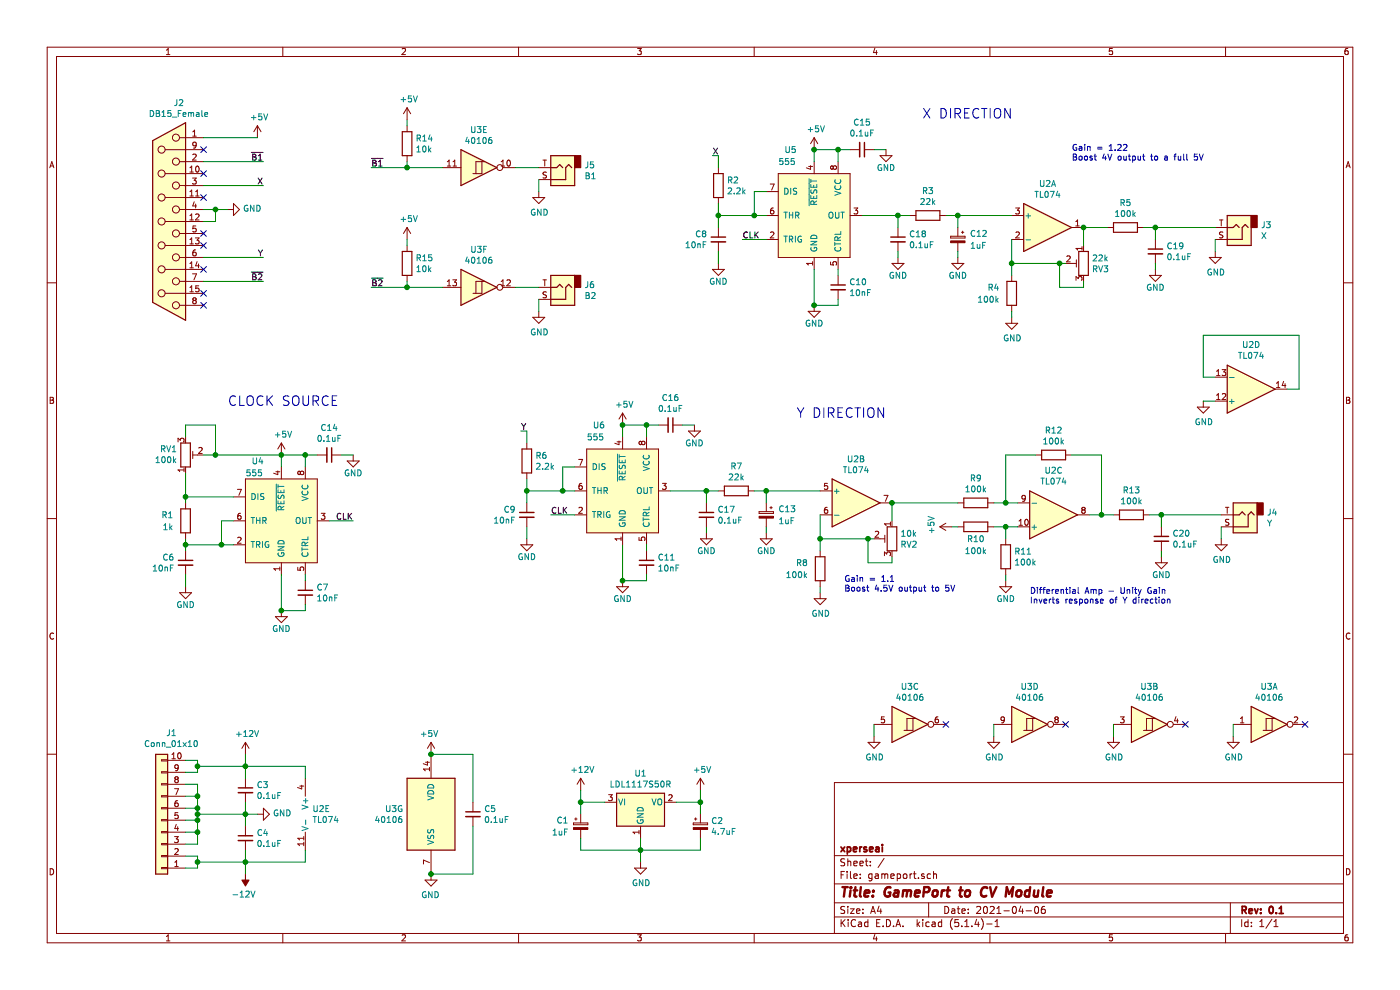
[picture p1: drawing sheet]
EESchema Schematic File Version 4
LIBS:gameport-cache
EELAYER 30 0
EELAYER END
$Descr A4 11693 8268
encoding utf-8
Sheet 1 1
Title "GamePort to CV Module"
Date "2021-04-06"
Rev "0.1"
Comp "xperseai"
Comment1 ""
Comment2 ""
Comment3 ""
Comment4 ""
$EndDescr
$Comp
L Connector:DB15_Female J2
U 1 1
P 1400 1850
F 0 "J2" H 1306 2842 50  0000 C CNN
F 1 "DB15_Female" H 1306 2751 50  0000 C CNN
F 2 "Connector_Dsub:DSUB-15_Female_Horizontal_P2.77x2.84mm_EdgePinOffset4.94mm_Housed_MountingHolesOffset7.48mm" H 1400 1850 50  0001 C CNN
F 3 " ~" H 1400 1850 50  0001 C CNN
	1    1400 1850
	-1   0    0    -1  
$EndComp
$Comp
L power:+12V #PWR01
U 1 1
P 4850 6600
F 0 "#PWR01" H 4850 6450 50  0001 C CNN
F 1 "+12V" H 4865 6773 50  0000 C CNN
F 2 "" H 4850 6600 50  0001 C CNN
F 3 "" H 4850 6600 50  0001 C CNN
	1    4850 6600
	1    0    0    -1  
$EndComp
$Comp
L power:+5V #PWR04
U 1 1
P 5850 6600
F 0 "#PWR04" H 5850 6450 50  0001 C CNN
F 1 "+5V" H 5865 6773 50  0000 C CNN
F 2 "" H 5850 6600 50  0001 C CNN
F 3 "" H 5850 6600 50  0001 C CNN
	1    5850 6600
	1    0    0    -1  
$EndComp
$Comp
L power:GND #PWR02
U 1 1
P 5350 7200
F 0 "#PWR02" H 5350 6950 50  0001 C CNN
F 1 "GND" H 5355 7027 50  0000 C CNN
F 2 "" H 5350 7200 50  0001 C CNN
F 3 "" H 5350 7200 50  0001 C CNN
	1    5350 7200
	1    0    0    -1  
$EndComp
Wire Wire Line
	5650 6700 5850 6700
Wire Wire Line
	4850 6700 5050 6700
Wire Wire Line
	5350 7000 5350 7100
Wire Wire Line
	1700 1150 2150 1150
NoConn ~ 1700 1250
NoConn ~ 1700 1950
NoConn ~ 1700 2550
NoConn ~ 1700 1450
NoConn ~ 1700 1650
NoConn ~ 1700 2250
NoConn ~ 1700 2450
Text Label 2200 1350 2    50   ~ 0
~B1
Wire Wire Line
	2200 1350 1700 1350
Text Label 2200 2150 2    50   ~ 0
Y
Text Label 2200 2350 2    50   ~ 0
~B2
Wire Wire Line
	2200 2350 1700 2350
$Comp
L power:-12V #PWR0103
U 1 1
P 2050 7300
F 0 "#PWR0103" H 2050 7400 50  0001 C CNN
F 1 "-12V" H 2065 7473 50  0000 C CNN
F 2 "" H 2050 7300 50  0001 C CNN
F 3 "" H 2050 7300 50  0001 C CNN
	1    2050 7300
	-1   0    0    1   
$EndComp
Wire Wire Line
	1550 7150 1650 7150
Wire Wire Line
	1650 7150 1650 7200
Wire Wire Line
	1650 7250 1550 7250
Wire Wire Line
	1550 7050 1650 7050
Wire Wire Line
	1650 6950 1550 6950
Wire Wire Line
	1550 6850 1650 6850
Wire Wire Line
	1550 6750 1650 6750
Wire Wire Line
	1550 6650 1650 6650
Wire Wire Line
	1550 6550 1650 6550
Wire Wire Line
	1550 6350 1650 6350
Wire Wire Line
	1650 6350 1650 6400
Wire Wire Line
	1650 6450 1550 6450
$Comp
L power:+12V #PWR0104
U 1 1
P 2050 6300
F 0 "#PWR0104" H 2050 6150 50  0001 C CNN
F 1 "+12V" H 2065 6473 50  0000 C CNN
F 2 "" H 2050 6300 50  0001 C CNN
F 3 "" H 2050 6300 50  0001 C CNN
	1    2050 6300
	1    0    0    -1  
$EndComp
$Comp
L Device:C_Small C3
U 1 1
P 2050 6600
F 0 "C3" H 2142 6646 50  0000 L CNN
F 1 "0.1uF" H 2142 6555 50  0000 L CNN
F 2 "Capacitor_THT:C_Disc_D3.0mm_W1.6mm_P2.50mm" H 2050 6600 50  0001 C CNN
F 3 "~" H 2050 6600 50  0001 C CNN
	1    2050 6600
	1    0    0    -1  
$EndComp
$Comp
L Device:C_Small C4
U 1 1
P 2050 7000
F 0 "C4" H 2142 7046 50  0000 L CNN
F 1 "0.1uF" H 2142 6955 50  0000 L CNN
F 2 "Capacitor_THT:C_Disc_D3.0mm_W1.6mm_P2.50mm" H 2050 7000 50  0001 C CNN
F 3 "~" H 2050 7000 50  0001 C CNN
	1    2050 7000
	1    0    0    -1  
$EndComp
Wire Wire Line
	2050 7100 2050 7200
Connection ~ 1650 7200
Wire Wire Line
	1650 7200 1650 7250
Wire Wire Line
	2050 6700 2050 6800
Connection ~ 2050 6800
Wire Wire Line
	2050 6800 2050 6900
Wire Wire Line
	2050 6500 2050 6400
Connection ~ 1650 6400
Wire Wire Line
	1650 6400 1650 6450
Wire Wire Line
	2550 7100 2550 7200
Wire Wire Line
	2550 7200 2050 7200
Connection ~ 2050 7200
Wire Wire Line
	2550 6500 2550 6400
Wire Wire Line
	2550 6400 2050 6400
Connection ~ 2050 6400
Wire Wire Line
	2050 7200 2050 7300
Wire Wire Line
	2050 6300 2050 6400
$Comp
L power:GND #PWR0105
U 1 1
P 2150 6800
F 0 "#PWR0105" H 2150 6550 50  0001 C CNN
F 1 "GND" V 2155 6672 50  0000 R CNN
F 2 "" H 2150 6800 50  0001 C CNN
F 3 "" H 2150 6800 50  0001 C CNN
	1    2150 6800
	0    -1   -1   0   
$EndComp
Wire Wire Line
	2150 6800 2050 6800
Wire Wire Line
	1650 6550 1650 6650
Connection ~ 1650 6650
Wire Wire Line
	1650 6650 1650 6750
Connection ~ 1650 6750
Connection ~ 1650 6850
Wire Wire Line
	1650 6850 1650 6950
Connection ~ 1650 6950
Wire Wire Line
	1650 6950 1650 7050
Wire Wire Line
	1650 6750 1650 6800
Wire Wire Line
	1650 7200 2050 7200
Wire Wire Line
	1650 6800 2050 6800
Connection ~ 1650 6800
Wire Wire Line
	1650 6800 1650 6850
Wire Wire Line
	1650 6400 2050 6400
$Comp
L Connector:AudioJack2 J3
U 1 1
P 10350 1900
F 0 "J3" H 10170 1883 50  0000 R CNN
F 1 "X" H 10170 1974 50  0000 R CNN
F 2 "Connector_Molex:Molex_KK-254_AE-6410-02A_1x02_P2.54mm_Vertical" H 10350 1900 50  0001 C CNN
F 3 "~" H 10350 1900 50  0001 C CNN
	1    10350 1900
	-1   0    0    1   
$EndComp
$Comp
L power:GND #PWR0106
U 1 1
P 10150 2100
F 0 "#PWR0106" H 10150 1850 50  0001 C CNN
F 1 "GND" H 10155 1927 50  0000 C CNN
F 2 "" H 10150 2100 50  0001 C CNN
F 3 "" H 10150 2100 50  0001 C CNN
	1    10150 2100
	1    0    0    -1  
$EndComp
Wire Wire Line
	10150 2000 10150 2100
$Comp
L Regulator_Linear:LD1117S50TR_SOT223 U1
U 1 1
P 5350 6700
F 0 "U1" H 5350 6942 50  0000 C CNN
F 1 "LDL1117S50R" H 5350 6851 50  0000 C CNN
F 2 "Package_TO_SOT_SMD:SOT-223-3_TabPin2" H 5350 6900 50  0001 C CNN
F 3 "http://www.st.com/st-web-ui/static/active/en/resource/technical/document/datasheet/CD00000544.pdf" H 5450 6450 50  0001 C CNN
	1    5350 6700
	1    0    0    -1  
$EndComp
$Comp
L Device:CP_Small C1
U 1 1
P 4850 6900
F 0 "C1" H 4750 6950 50  0000 R CNN
F 1 "1uF" H 4750 6850 50  0000 R CNN
F 2 "Capacitor_THT:CP_Radial_D5.0mm_P2.00mm" H 4850 6900 50  0001 C CNN
F 3 "~" H 4850 6900 50  0001 C CNN
	1    4850 6900
	1    0    0    -1  
$EndComp
$Comp
L Device:CP_Small C2
U 1 1
P 5850 6900
F 0 "C2" H 5938 6946 50  0000 L CNN
F 1 "4.7uF" H 5938 6855 50  0000 L CNN
F 2 "Capacitor_THT:CP_Radial_D5.0mm_P2.00mm" H 5850 6900 50  0001 C CNN
F 3 "~" H 5850 6900 50  0001 C CNN
	1    5850 6900
	1    0    0    -1  
$EndComp
Wire Wire Line
	5850 7000 5850 7100
Wire Wire Line
	5850 7100 5350 7100
Connection ~ 5350 7100
Wire Wire Line
	5850 6800 5850 6700
Connection ~ 5850 6700
Wire Wire Line
	4850 7000 4850 7100
Wire Wire Line
	4850 7100 5350 7100
Wire Wire Line
	5850 6600 5850 6700
Wire Wire Line
	4850 6600 4850 6700
Connection ~ 4850 6700
Wire Wire Line
	5350 7100 5350 7200
Wire Wire Line
	1700 1750 1800 1750
Wire Wire Line
	1800 1850 1700 1850
Wire Wire Line
	1800 1750 1800 1850
Wire Wire Line
	1800 1750 1900 1750
Connection ~ 1800 1750
$Comp
L power:GND #PWR08
U 1 1
P 1900 1750
F 0 "#PWR08" H 1900 1500 50  0001 C CNN
F 1 "GND" V 1905 1622 50  0000 R CNN
F 2 "" H 1900 1750 50  0001 C CNN
F 3 "" H 1900 1750 50  0001 C CNN
	1    1900 1750
	0    -1   -1   0   
$EndComp
$Comp
L power:+5V #PWR09
U 1 1
P 2150 1150
F 0 "#PWR09" H 2150 1000 50  0001 C CNN
F 1 "+5V" H 2165 1323 50  0000 C CNN
F 2 "" H 2150 1150 50  0001 C CNN
F 3 "" H 2150 1150 50  0001 C CNN
	1    2150 1150
	1    0    0    -1  
$EndComp
$Comp
L 4xxx:40106 U3
U 1 1
P 10600 6050
F 0 "U3" H 10600 6367 50  0000 C CNN
F 1 "40106" H 10600 6276 50  0000 C CNN
F 2 "Package_DIP:DIP-14_W7.62mm" H 10600 6050 50  0001 C CNN
F 3 "https://assets.nexperia.com/documents/data-sheet/HEF40106B.pdf" H 10600 6050 50  0001 C CNN
	1    10600 6050
	1    0    0    -1  
$EndComp
$Comp
L 4xxx:40106 U3
U 2 1
P 9600 6050
F 0 "U3" H 9600 6367 50  0000 C CNN
F 1 "40106" H 9600 6276 50  0000 C CNN
F 2 "Package_DIP:DIP-14_W7.62mm" H 9600 6050 50  0001 C CNN
F 3 "https://assets.nexperia.com/documents/data-sheet/HEF40106B.pdf" H 9600 6050 50  0001 C CNN
	2    9600 6050
	1    0    0    -1  
$EndComp
$Comp
L 4xxx:40106 U3
U 3 1
P 7600 6050
F 0 "U3" H 7600 6367 50  0000 C CNN
F 1 "40106" H 7600 6276 50  0000 C CNN
F 2 "Package_DIP:DIP-14_W7.62mm" H 7600 6050 50  0001 C CNN
F 3 "https://assets.nexperia.com/documents/data-sheet/HEF40106B.pdf" H 7600 6050 50  0001 C CNN
	3    7600 6050
	1    0    0    -1  
$EndComp
$Comp
L 4xxx:40106 U3
U 4 1
P 8600 6050
F 0 "U3" H 8600 6367 50  0000 C CNN
F 1 "40106" H 8600 6276 50  0000 C CNN
F 2 "Package_DIP:DIP-14_W7.62mm" H 8600 6050 50  0001 C CNN
F 3 "https://assets.nexperia.com/documents/data-sheet/HEF40106B.pdf" H 8600 6050 50  0001 C CNN
	4    8600 6050
	1    0    0    -1  
$EndComp
$Comp
L 4xxx:40106 U3
U 5 1
P 4000 1400
F 0 "U3" H 4000 1717 50  0000 C CNN
F 1 "40106" H 4000 1626 50  0000 C CNN
F 2 "Package_DIP:DIP-14_W7.62mm" H 4000 1400 50  0001 C CNN
F 3 "https://assets.nexperia.com/documents/data-sheet/HEF40106B.pdf" H 4000 1400 50  0001 C CNN
	5    4000 1400
	1    0    0    -1  
$EndComp
$Comp
L 4xxx:40106 U3
U 7 1
P 3600 6800
F 0 "U3" H 3370 6846 50  0000 R CNN
F 1 "40106" H 3370 6755 50  0000 R CNN
F 2 "Package_DIP:DIP-14_W7.62mm" H 3600 6800 50  0001 C CNN
F 3 "https://assets.nexperia.com/documents/data-sheet/HEF40106B.pdf" H 3600 6800 50  0001 C CNN
	7    3600 6800
	1    0    0    -1  
$EndComp
$Comp
L Device:C_Small C5
U 1 1
P 3950 6800
F 0 "C5" H 3858 6846 50  0000 R CNN
F 1 "0.1uF" H 3858 6755 50  0000 R CNN
F 2 "Capacitor_THT:C_Disc_D3.0mm_W1.6mm_P2.50mm" H 3950 6800 50  0001 C CNN
F 3 "~" H 3950 6800 50  0001 C CNN
	1    3950 6800
	-1   0    0    -1  
$EndComp
$Comp
L power:+5V #PWR03
U 1 1
P 3600 6300
F 0 "#PWR03" H 3600 6150 50  0001 C CNN
F 1 "+5V" H 3615 6473 50  0000 C CNN
F 2 "" H 3600 6300 50  0001 C CNN
F 3 "" H 3600 6300 50  0001 C CNN
	1    3600 6300
	-1   0    0    -1  
$EndComp
$Comp
L power:GND #PWR05
U 1 1
P 3600 7300
F 0 "#PWR05" H 3600 7050 50  0001 C CNN
F 1 "GND" H 3605 7127 50  0000 C CNN
F 2 "" H 3600 7300 50  0001 C CNN
F 3 "" H 3600 7300 50  0001 C CNN
	1    3600 7300
	-1   0    0    -1  
$EndComp
NoConn ~ 7900 6050
NoConn ~ 9900 6050
NoConn ~ 10900 6050
NoConn ~ 8900 6050
$Comp
L power:GND #PWR06
U 1 1
P 7300 6150
F 0 "#PWR06" H 7300 5900 50  0001 C CNN
F 1 "GND" H 7305 5977 50  0000 C CNN
F 2 "" H 7300 6150 50  0001 C CNN
F 3 "" H 7300 6150 50  0001 C CNN
	1    7300 6150
	1    0    0    -1  
$EndComp
Text Label 3100 1400 0    50   ~ 0
~B1
Wire Wire Line
	3100 1400 3400 1400
Wire Wire Line
	4500 1500 4500 1600
$Comp
L power:GND #PWR010
U 1 1
P 4500 1600
F 0 "#PWR010" H 4500 1350 50  0001 C CNN
F 1 "GND" H 4505 1427 50  0000 C CNN
F 2 "" H 4500 1600 50  0001 C CNN
F 3 "" H 4500 1600 50  0001 C CNN
	1    4500 1600
	1    0    0    -1  
$EndComp
$Comp
L Connector:AudioJack2 J5
U 1 1
P 4700 1400
F 0 "J5" H 4520 1383 50  0000 R CNN
F 1 "B1" H 4520 1474 50  0000 R CNN
F 2 "Connector_Molex:Molex_KK-254_AE-6410-02A_1x02_P2.54mm_Vertical" H 4700 1400 50  0001 C CNN
F 3 "~" H 4700 1400 50  0001 C CNN
	1    4700 1400
	-1   0    0    1   
$EndComp
$Comp
L Device:R R14
U 1 1
P 3400 1200
F 0 "R14" H 3470 1246 50  0000 L CNN
F 1 "10k" H 3470 1155 50  0000 L CNN
F 2 "Resistor_THT:R_Axial_DIN0207_L6.3mm_D2.5mm_P10.16mm_Horizontal" V 3330 1200 50  0001 C CNN
F 3 "~" H 3400 1200 50  0001 C CNN
	1    3400 1200
	1    0    0    -1  
$EndComp
Wire Wire Line
	3400 1350 3400 1400
Connection ~ 3400 1400
Wire Wire Line
	3400 1400 3700 1400
$Comp
L power:+5V #PWR07
U 1 1
P 3400 1000
F 0 "#PWR07" H 3400 850 50  0001 C CNN
F 1 "+5V" H 3415 1173 50  0000 C CNN
F 2 "" H 3400 1000 50  0001 C CNN
F 3 "" H 3400 1000 50  0001 C CNN
	1    3400 1000
	1    0    0    -1  
$EndComp
Wire Wire Line
	3400 1000 3400 1050
$Comp
L Connector_Generic:Conn_01x10 J1
U 1 1
P 1350 6850
F 0 "J1" H 1268 6125 50  0000 C CNN
F 1 "Conn_01x10" H 1268 6216 50  0000 C CNN
F 2 "Connector_IDC:IDC-Header_2x05_P2.54mm_Vertical" H 1350 6850 50  0001 C CNN
F 3 "~" H 1350 6850 50  0001 C CNN
	1    1350 6850
	-1   0    0    1   
$EndComp
NoConn ~ 1700 2050
$Comp
L modular:555 U5
U 1 1
P 6800 1800
F 0 "U5" H 6550 2350 50  0000 L CNN
F 1 "555" H 6500 2250 50  0000 L CNN
F 2 "Package_DIP:DIP-8_W7.62mm" H 6900 1800 50  0001 C CNN
F 3 "" H 6900 1800 50  0001 C CNN
	1    6800 1800
	1    0    0    -1  
$EndComp
$Comp
L modular:555 U4
U 1 1
P 2350 4350
F 0 "U4" H 2100 4850 50  0000 L CNN
F 1 "555" H 2050 4750 50  0000 L CNN
F 2 "Package_DIP:DIP-8_W7.62mm" H 2450 4350 50  0001 C CNN
F 3 "" H 2450 4350 50  0001 C CNN
	1    2350 4350
	1    0    0    -1  
$EndComp
Text Label 6200 2000 0    50   ~ 0
CLK
Wire Wire Line
	6200 2000 6400 2000
$Comp
L power:+5V #PWR018
U 1 1
P 6800 1250
F 0 "#PWR018" H 6800 1100 50  0001 C CNN
F 1 "+5V" H 6815 1423 50  0000 C CNN
F 2 "" H 6800 1250 50  0001 C CNN
F 3 "" H 6800 1250 50  0001 C CNN
	1    6800 1250
	1    0    0    -1  
$EndComp
$Comp
L power:+5V #PWR014
U 1 1
P 2350 3800
F 0 "#PWR014" H 2350 3650 50  0001 C CNN
F 1 "+5V" H 2365 3973 50  0000 C CNN
F 2 "" H 2350 3800 50  0001 C CNN
F 3 "" H 2350 3800 50  0001 C CNN
	1    2350 3800
	1    0    0    -1  
$EndComp
Wire Wire Line
	3950 6300 3600 6300
Connection ~ 3600 6300
Wire Wire Line
	3950 7300 3600 7300
Wire Wire Line
	3950 6300 3950 6700
Wire Wire Line
	3950 6900 3950 7300
Connection ~ 3600 7300
Text Label 2950 4350 2    50   ~ 0
CLK
Wire Wire Line
	2950 4350 2750 4350
Wire Wire Line
	6800 1250 7000 1250
Wire Wire Line
	7000 1250 7000 1350
Wire Wire Line
	6800 1250 6800 1350
Connection ~ 6800 1250
$Comp
L power:GND #PWR019
U 1 1
P 6800 2550
F 0 "#PWR019" H 6800 2300 50  0001 C CNN
F 1 "GND" H 6800 2400 50  0000 C CNN
F 2 "" H 6800 2550 50  0001 C CNN
F 3 "" H 6800 2550 50  0001 C CNN
	1    6800 2550
	1    0    0    -1  
$EndComp
$Comp
L Device:C_Small C10
U 1 1
P 7000 2400
F 0 "C10" H 7092 2446 50  0000 L CNN
F 1 "10nF" H 7092 2355 50  0000 L CNN
F 2 "Capacitor_THT:C_Disc_D3.0mm_W1.6mm_P2.50mm" H 7000 2400 50  0001 C CNN
F 3 "~" H 7000 2400 50  0001 C CNN
	1    7000 2400
	1    0    0    -1  
$EndComp
Wire Wire Line
	6800 2550 6800 2250
Connection ~ 6800 2550
Wire Wire Line
	7000 2250 7000 2300
Wire Wire Line
	7000 2500 7000 2550
Wire Wire Line
	6800 2550 7000 2550
$Comp
L power:GND #PWR015
U 1 1
P 2350 5100
F 0 "#PWR015" H 2350 4850 50  0001 C CNN
F 1 "GND" H 2350 4950 50  0000 C CNN
F 2 "" H 2350 5100 50  0001 C CNN
F 3 "" H 2350 5100 50  0001 C CNN
	1    2350 5100
	1    0    0    -1  
$EndComp
$Comp
L Device:C_Small C7
U 1 1
P 2550 4950
F 0 "C7" H 2642 4996 50  0000 L CNN
F 1 "10nF" H 2642 4905 50  0000 L CNN
F 2 "Capacitor_THT:C_Disc_D3.0mm_W1.6mm_P2.50mm" H 2550 4950 50  0001 C CNN
F 3 "~" H 2550 4950 50  0001 C CNN
	1    2550 4950
	1    0    0    -1  
$EndComp
Wire Wire Line
	2350 5100 2350 4800
Connection ~ 2350 5100
Wire Wire Line
	2550 4800 2550 4850
Wire Wire Line
	2550 5050 2550 5100
Wire Wire Line
	2350 5100 2550 5100
$Comp
L Device:C_Small C8
U 1 1
P 6000 2000
F 0 "C8" H 6092 2046 50  0000 L CNN
F 1 "10nF" H 6092 1955 50  0000 L CNN
F 2 "Capacitor_THT:C_Disc_D3.0mm_W1.6mm_P2.50mm" H 6000 2000 50  0001 C CNN
F 3 "~" H 6000 2000 50  0001 C CNN
	1    6000 2000
	-1   0    0    -1  
$EndComp
$Comp
L Device:R R2
U 1 1
P 6000 1550
F 0 "R2" H 6070 1596 50  0000 L CNN
F 1 "2.2k" H 6070 1505 50  0000 L CNN
F 2 "Resistor_THT:R_Axial_DIN0207_L6.3mm_D2.5mm_P10.16mm_Horizontal" V 5930 1550 50  0001 C CNN
F 3 "~" H 6000 1550 50  0001 C CNN
	1    6000 1550
	1    0    0    -1  
$EndComp
Wire Wire Line
	6400 1600 6300 1600
Wire Wire Line
	6300 1600 6300 1800
Wire Wire Line
	6400 1800 6300 1800
$Comp
L power:GND #PWR016
U 1 1
P 6000 2200
F 0 "#PWR016" H 6000 1950 50  0001 C CNN
F 1 "GND" H 6000 2050 50  0000 C CNN
F 2 "" H 6000 2200 50  0001 C CNN
F 3 "" H 6000 2200 50  0001 C CNN
	1    6000 2200
	1    0    0    -1  
$EndComp
Wire Wire Line
	6000 2100 6000 2200
$Comp
L modular:555 U6
U 1 1
P 5200 4100
F 0 "U6" H 4950 4650 50  0000 L CNN
F 1 "555" H 4900 4550 50  0000 L CNN
F 2 "Package_DIP:DIP-8_W7.62mm" H 5300 4100 50  0001 C CNN
F 3 "" H 5300 4100 50  0001 C CNN
	1    5200 4100
	1    0    0    -1  
$EndComp
Text Label 4600 4300 0    50   ~ 0
CLK
Wire Wire Line
	4600 4300 4800 4300
$Comp
L power:+5V #PWR020
U 1 1
P 5200 3550
F 0 "#PWR020" H 5200 3400 50  0001 C CNN
F 1 "+5V" H 5215 3723 50  0000 C CNN
F 2 "" H 5200 3550 50  0001 C CNN
F 3 "" H 5200 3550 50  0001 C CNN
	1    5200 3550
	1    0    0    -1  
$EndComp
Wire Wire Line
	5200 3550 5400 3550
Wire Wire Line
	5400 3550 5400 3650
Wire Wire Line
	5200 3550 5200 3650
Connection ~ 5200 3550
$Comp
L power:GND #PWR021
U 1 1
P 5200 4850
F 0 "#PWR021" H 5200 4600 50  0001 C CNN
F 1 "GND" H 5200 4700 50  0000 C CNN
F 2 "" H 5200 4850 50  0001 C CNN
F 3 "" H 5200 4850 50  0001 C CNN
	1    5200 4850
	1    0    0    -1  
$EndComp
$Comp
L Device:C_Small C11
U 1 1
P 5400 4700
F 0 "C11" H 5492 4746 50  0000 L CNN
F 1 "10nF" H 5492 4655 50  0000 L CNN
F 2 "Capacitor_THT:C_Disc_D3.0mm_W1.6mm_P2.50mm" H 5400 4700 50  0001 C CNN
F 3 "~" H 5400 4700 50  0001 C CNN
	1    5400 4700
	1    0    0    -1  
$EndComp
Wire Wire Line
	5200 4850 5200 4550
Connection ~ 5200 4850
Wire Wire Line
	5400 4550 5400 4600
Wire Wire Line
	5400 4800 5400 4850
Wire Wire Line
	5200 4850 5400 4850
$Comp
L Device:C_Small C9
U 1 1
P 4400 4300
F 0 "C9" H 4492 4346 50  0000 L CNN
F 1 "10nF" H 4492 4255 50  0000 L CNN
F 2 "Capacitor_THT:C_Disc_D3.0mm_W1.6mm_P2.50mm" H 4400 4300 50  0001 C CNN
F 3 "~" H 4400 4300 50  0001 C CNN
	1    4400 4300
	-1   0    0    -1  
$EndComp
$Comp
L Device:R R6
U 1 1
P 4400 3850
F 0 "R6" H 4470 3896 50  0000 L CNN
F 1 "2.2k" H 4470 3805 50  0000 L CNN
F 2 "Resistor_THT:R_Axial_DIN0207_L6.3mm_D2.5mm_P10.16mm_Horizontal" V 4330 3850 50  0001 C CNN
F 3 "~" H 4400 3850 50  0001 C CNN
	1    4400 3850
	1    0    0    -1  
$EndComp
Wire Wire Line
	4800 3900 4700 3900
Wire Wire Line
	4700 3900 4700 4100
Wire Wire Line
	4800 4100 4700 4100
$Comp
L power:GND #PWR017
U 1 1
P 4400 4500
F 0 "#PWR017" H 4400 4250 50  0001 C CNN
F 1 "GND" H 4400 4350 50  0000 C CNN
F 2 "" H 4400 4500 50  0001 C CNN
F 3 "" H 4400 4500 50  0001 C CNN
	1    4400 4500
	1    0    0    -1  
$EndComp
Wire Wire Line
	4400 4400 4400 4500
Wire Wire Line
	6000 1400 6000 1300
Wire Wire Line
	6000 1700 6000 1800
Wire Wire Line
	6300 1800 6000 1800
Connection ~ 6300 1800
Connection ~ 6000 1800
Wire Wire Line
	6000 1800 6000 1900
Text Label 2200 1550 2    50   ~ 0
X
Wire Wire Line
	2200 1550 1700 1550
Wire Wire Line
	1700 2150 2200 2150
Text Label 5950 1300 0    50   ~ 0
X
Wire Wire Line
	5950 1300 6000 1300
Text Label 4350 3600 0    50   ~ 0
Y
Wire Wire Line
	4350 3600 4400 3600
Wire Wire Line
	4400 3600 4400 3700
$Comp
L Device:CP_Small C12
U 1 1
P 8000 2000
F 0 "C12" H 7900 2050 50  0000 R CNN
F 1 "1uF" H 7900 1950 50  0000 R CNN
F 2 "Capacitor_THT:CP_Radial_D5.0mm_P2.00mm" H 8000 2000 50  0001 C CNN
F 3 "~" H 8000 2000 50  0001 C CNN
	1    8000 2000
	-1   0    0    -1  
$EndComp
$Comp
L Device:R R3
U 1 1
P 7750 1800
F 0 "R3" V 7543 1800 50  0000 C CNN
F 1 "22k" V 7634 1800 50  0000 C CNN
F 2 "Resistor_THT:R_Axial_DIN0207_L6.3mm_D2.5mm_P10.16mm_Horizontal" V 7680 1800 50  0001 C CNN
F 3 "~" H 7750 1800 50  0001 C CNN
	1    7750 1800
	0    1    1    0   
$EndComp
Wire Wire Line
	7900 1800 8000 1800
Wire Wire Line
	8000 1800 8000 1900
$Comp
L power:GND #PWR023
U 1 1
P 8000 2150
F 0 "#PWR023" H 8000 1900 50  0001 C CNN
F 1 "GND" H 8000 2000 50  0000 C CNN
F 2 "" H 8000 2150 50  0001 C CNN
F 3 "" H 8000 2150 50  0001 C CNN
	1    8000 2150
	1    0    0    -1  
$EndComp
Wire Wire Line
	8000 2100 8000 2150
Wire Wire Line
	4400 4000 4400 4100
Wire Wire Line
	4700 4100 4400 4100
Connection ~ 4700 4100
Connection ~ 4400 4100
Wire Wire Line
	4400 4100 4400 4200
$Comp
L Device:CP_Small C13
U 1 1
P 6400 4300
F 0 "C13" H 6300 4350 50  0000 R CNN
F 1 "1uF" H 6300 4250 50  0000 R CNN
F 2 "Capacitor_THT:CP_Radial_D5.0mm_P2.00mm" H 6400 4300 50  0001 C CNN
F 3 "~" H 6400 4300 50  0001 C CNN
	1    6400 4300
	-1   0    0    -1  
$EndComp
$Comp
L Device:R R7
U 1 1
P 6150 4100
F 0 "R7" V 5943 4100 50  0000 C CNN
F 1 "22k" V 6034 4100 50  0000 C CNN
F 2 "Resistor_THT:R_Axial_DIN0207_L6.3mm_D2.5mm_P10.16mm_Horizontal" V 6080 4100 50  0001 C CNN
F 3 "~" H 6150 4100 50  0001 C CNN
	1    6150 4100
	0    1    1    0   
$EndComp
Wire Wire Line
	6300 4100 6400 4100
Wire Wire Line
	6400 4100 6400 4200
$Comp
L power:GND #PWR024
U 1 1
P 6400 4450
F 0 "#PWR024" H 6400 4200 50  0001 C CNN
F 1 "GND" H 6400 4300 50  0000 C CNN
F 2 "" H 6400 4450 50  0001 C CNN
F 3 "" H 6400 4450 50  0001 C CNN
	1    6400 4450
	1    0    0    -1  
$EndComp
Wire Wire Line
	6400 4400 6400 4450
$Comp
L Device:R R1
U 1 1
P 1550 4350
F 0 "R1" H 1450 4400 50  0000 R CNN
F 1 "1k" H 1450 4300 50  0000 R CNN
F 2 "Resistor_THT:R_Axial_DIN0207_L6.3mm_D2.5mm_P10.16mm_Horizontal" V 1480 4350 50  0001 C CNN
F 3 "~" H 1550 4350 50  0001 C CNN
	1    1550 4350
	1    0    0    -1  
$EndComp
$Comp
L Device:C_Small C6
U 1 1
P 1550 4700
F 0 "C6" H 1642 4746 50  0000 L CNN
F 1 "10nF" H 1642 4655 50  0000 L CNN
F 2 "Capacitor_THT:C_Disc_D3.0mm_W1.6mm_P2.50mm" H 1550 4700 50  0001 C CNN
F 3 "~" H 1550 4700 50  0001 C CNN
	1    1550 4700
	-1   0    0    -1  
$EndComp
Wire Wire Line
	1950 4150 1550 4150
Wire Wire Line
	1550 4150 1550 4200
Wire Wire Line
	1950 4550 1850 4550
Wire Wire Line
	1550 4550 1550 4500
Wire Wire Line
	1550 4550 1550 4600
Connection ~ 1550 4550
Wire Wire Line
	1950 4350 1850 4350
Wire Wire Line
	1850 4350 1850 4550
Connection ~ 1850 4550
Wire Wire Line
	1850 4550 1550 4550
$Comp
L power:GND #PWR013
U 1 1
P 1550 4900
F 0 "#PWR013" H 1550 4650 50  0001 C CNN
F 1 "GND" H 1550 4750 50  0000 C CNN
F 2 "" H 1550 4900 50  0001 C CNN
F 3 "" H 1550 4900 50  0001 C CNN
	1    1550 4900
	1    0    0    -1  
$EndComp
Wire Wire Line
	1550 4800 1550 4900
$Comp
L power:GND #PWR022
U 1 1
P 8300 6150
F 0 "#PWR022" H 8300 5900 50  0001 C CNN
F 1 "GND" H 8305 5977 50  0000 C CNN
F 2 "" H 8300 6150 50  0001 C CNN
F 3 "" H 8300 6150 50  0001 C CNN
	1    8300 6150
	1    0    0    -1  
$EndComp
$Comp
L power:GND #PWR025
U 1 1
P 9300 6150
F 0 "#PWR025" H 9300 5900 50  0001 C CNN
F 1 "GND" H 9305 5977 50  0000 C CNN
F 2 "" H 9300 6150 50  0001 C CNN
F 3 "" H 9300 6150 50  0001 C CNN
	1    9300 6150
	1    0    0    -1  
$EndComp
$Comp
L power:GND #PWR026
U 1 1
P 10300 6150
F 0 "#PWR026" H 10300 5900 50  0001 C CNN
F 1 "GND" H 10305 5977 50  0000 C CNN
F 2 "" H 10300 6150 50  0001 C CNN
F 3 "" H 10300 6150 50  0001 C CNN
	1    10300 6150
	1    0    0    -1  
$EndComp
Wire Wire Line
	7300 6050 7300 6150
Wire Wire Line
	8300 6050 8300 6150
Wire Wire Line
	9300 6050 9300 6150
Wire Wire Line
	10300 6050 10300 6150
Wire Wire Line
	4850 6700 4850 6800
$Comp
L Device:R_POT_TRIM RV1
U 1 1
P 1550 3800
F 0 "RV1" H 1481 3754 50  0000 R CNN
F 1 "100k" H 1481 3845 50  0000 R CNN
F 2 "Potentiometer_THT:Potentiometer_Bourns_3296Y_Vertical" H 1550 3800 50  0001 C CNN
F 3 "~" H 1550 3800 50  0001 C CNN
	1    1550 3800
	1    0    0    1   
$EndComp
Wire Wire Line
	1550 3950 1550 4150
Connection ~ 1550 4150
Wire Wire Line
	1700 3800 1800 3800
Connection ~ 2350 3800
Wire Wire Line
	2350 3800 2350 3900
Wire Wire Line
	2350 3800 2550 3800
Wire Wire Line
	2550 3800 2550 3900
$Comp
L Device:C_Small C14
U 1 1
P 2750 3800
F 0 "C14" V 2521 3800 50  0000 C CNN
F 1 "0.1uF" V 2612 3800 50  0000 C CNN
F 2 "Capacitor_THT:C_Disc_D3.0mm_W1.6mm_P2.50mm" H 2750 3800 50  0001 C CNN
F 3 "~" H 2750 3800 50  0001 C CNN
	1    2750 3800
	0    1    1    0   
$EndComp
$Comp
L power:GND #PWR027
U 1 1
P 2950 3800
F 0 "#PWR027" H 2950 3550 50  0001 C CNN
F 1 "GND" H 2950 3650 50  0000 C CNN
F 2 "" H 2950 3800 50  0001 C CNN
F 3 "" H 2950 3800 50  0001 C CNN
	1    2950 3800
	1    0    0    -1  
$EndComp
Wire Wire Line
	2950 3800 2850 3800
Wire Wire Line
	2650 3800 2550 3800
Connection ~ 2550 3800
$Comp
L Device:C_Small C15
U 1 1
P 7200 1250
F 0 "C15" V 6971 1250 50  0000 C CNN
F 1 "0.1uF" V 7062 1250 50  0000 C CNN
F 2 "Capacitor_THT:C_Disc_D3.0mm_W1.6mm_P2.50mm" H 7200 1250 50  0001 C CNN
F 3 "~" H 7200 1250 50  0001 C CNN
	1    7200 1250
	0    1    1    0   
$EndComp
$Comp
L power:GND #PWR028
U 1 1
P 7400 1250
F 0 "#PWR028" H 7400 1000 50  0001 C CNN
F 1 "GND" H 7400 1100 50  0000 C CNN
F 2 "" H 7400 1250 50  0001 C CNN
F 3 "" H 7400 1250 50  0001 C CNN
	1    7400 1250
	1    0    0    -1  
$EndComp
Wire Wire Line
	7400 1250 7300 1250
Wire Wire Line
	7100 1250 7000 1250
$Comp
L Device:C_Small C16
U 1 1
P 5600 3550
F 0 "C16" V 5371 3550 50  0000 C CNN
F 1 "0.1uF" V 5462 3550 50  0000 C CNN
F 2 "Capacitor_THT:C_Disc_D3.0mm_W1.6mm_P2.50mm" H 5600 3550 50  0001 C CNN
F 3 "~" H 5600 3550 50  0001 C CNN
	1    5600 3550
	0    1    1    0   
$EndComp
$Comp
L power:GND #PWR029
U 1 1
P 5800 3550
F 0 "#PWR029" H 5800 3300 50  0001 C CNN
F 1 "GND" H 5800 3400 50  0000 C CNN
F 2 "" H 5800 3550 50  0001 C CNN
F 3 "" H 5800 3550 50  0001 C CNN
	1    5800 3550
	1    0    0    -1  
$EndComp
Wire Wire Line
	5800 3550 5700 3550
Wire Wire Line
	5500 3550 5400 3550
$Comp
L Device:C_Small C18
U 1 1
P 7500 2000
F 0 "C18" H 7408 2046 50  0000 R CNN
F 1 "0.1uF" H 7408 1955 50  0000 R CNN
F 2 "Capacitor_THT:C_Disc_D3.0mm_W1.6mm_P2.50mm" H 7500 2000 50  0001 C CNN
F 3 "~" H 7500 2000 50  0001 C CNN
	1    7500 2000
	-1   0    0    -1  
$EndComp
Wire Wire Line
	7600 1800 7500 1800
Wire Wire Line
	7500 1800 7500 1900
$Comp
L power:GND #PWR0101
U 1 1
P 7500 2150
F 0 "#PWR0101" H 7500 1900 50  0001 C CNN
F 1 "GND" H 7500 2000 50  0000 C CNN
F 2 "" H 7500 2150 50  0001 C CNN
F 3 "" H 7500 2150 50  0001 C CNN
	1    7500 2150
	1    0    0    -1  
$EndComp
Wire Wire Line
	7500 2100 7500 2150
Connection ~ 7500 1800
$Comp
L Device:C_Small C17
U 1 1
P 5900 4300
F 0 "C17" H 5808 4346 50  0000 R CNN
F 1 "0.1uF" H 5808 4255 50  0000 R CNN
F 2 "Capacitor_THT:C_Disc_D3.0mm_W1.6mm_P2.50mm" H 5900 4300 50  0001 C CNN
F 3 "~" H 5900 4300 50  0001 C CNN
	1    5900 4300
	-1   0    0    -1  
$EndComp
Wire Wire Line
	6000 4100 5900 4100
Wire Wire Line
	5900 4100 5900 4200
$Comp
L power:GND #PWR0102
U 1 1
P 5900 4450
F 0 "#PWR0102" H 5900 4200 50  0001 C CNN
F 1 "GND" H 5900 4300 50  0000 C CNN
F 2 "" H 5900 4450 50  0001 C CNN
F 3 "" H 5900 4450 50  0001 C CNN
	1    5900 4450
	1    0    0    -1  
$EndComp
Wire Wire Line
	5900 4400 5900 4450
Connection ~ 5900 4100
Wire Wire Line
	5600 4100 5900 4100
Wire Wire Line
	7200 1800 7500 1800
Connection ~ 5400 3550
$Comp
L Amplifier_Operational:TL074 U2
U 1 1
P 8750 1900
F 0 "U2" H 8750 2267 50  0000 C CNN
F 1 "TL074" H 8750 2176 50  0000 C CNN
F 2 "Package_DIP:DIP-14_W7.62mm" H 8700 2000 50  0001 C CNN
F 3 "http://www.ti.com/lit/ds/symlink/tl071.pdf" H 8800 2100 50  0001 C CNN
	1    8750 1900
	1    0    0    -1  
$EndComp
$Comp
L Amplifier_Operational:TL074 U2
U 4 1
P 10450 3250
F 0 "U2" H 10450 2883 50  0000 C CNN
F 1 "TL074" H 10450 2974 50  0000 C CNN
F 2 "Package_DIP:DIP-14_W7.62mm" H 10400 3350 50  0001 C CNN
F 3 "http://www.ti.com/lit/ds/symlink/tl071.pdf" H 10500 3450 50  0001 C CNN
	4    10450 3250
	1    0    0    1   
$EndComp
$Comp
L Amplifier_Operational:TL074 U2
U 5 1
P 2650 6800
F 0 "U2" H 2608 6846 50  0000 L CNN
F 1 "TL074" H 2608 6755 50  0000 L CNN
F 2 "Package_DIP:DIP-14_W7.62mm" H 2600 6900 50  0001 C CNN
F 3 "http://www.ti.com/lit/ds/symlink/tl071.pdf" H 2700 7000 50  0001 C CNN
	5    2650 6800
	1    0    0    -1  
$EndComp
Wire Wire Line
	9650 1900 10150 1900
$Comp
L power:GND #PWR0108
U 1 1
P 8450 2650
F 0 "#PWR0108" H 8450 2400 50  0001 C CNN
F 1 "GND" H 8455 2477 50  0000 C CNN
F 2 "" H 8450 2650 50  0001 C CNN
F 3 "" H 8450 2650 50  0001 C CNN
	1    8450 2650
	1    0    0    -1  
$EndComp
Wire Wire Line
	8450 2600 8450 2650
$Comp
L Device:R R4
U 1 1
P 8450 2450
F 0 "R4" H 8350 2500 50  0000 R CNN
F 1 "100k" H 8350 2400 50  0000 R CNN
F 2 "Resistor_THT:R_Axial_DIN0207_L6.3mm_D2.5mm_P10.16mm_Horizontal" V 8380 2450 50  0001 C CNN
F 3 "~" H 8450 2450 50  0001 C CNN
	1    8450 2450
	1    0    0    -1  
$EndComp
Connection ~ 8450 2200
Wire Wire Line
	8450 2200 8450 2300
Wire Wire Line
	8450 2000 8450 2200
Text Notes 8950 1350 0    50   ~ 0
Gain = 1.22\nBoost 4V output to a full 5V
Connection ~ 7000 1250
Wire Wire Line
	1550 3550 1550 3650
Wire Wire Line
	1800 3800 1800 3550
Wire Wire Line
	1800 3550 1550 3550
Connection ~ 1800 3800
Wire Wire Line
	1800 3800 2350 3800
Wire Wire Line
	3400 2400 3700 2400
Connection ~ 3400 2400
Wire Wire Line
	3400 2000 3400 2050
$Comp
L power:+5V #PWR012
U 1 1
P 3400 2000
F 0 "#PWR012" H 3400 1850 50  0001 C CNN
F 1 "+5V" H 3415 2173 50  0000 C CNN
F 2 "" H 3400 2000 50  0001 C CNN
F 3 "" H 3400 2000 50  0001 C CNN
	1    3400 2000
	1    0    0    -1  
$EndComp
Wire Wire Line
	3400 2350 3400 2400
$Comp
L Device:R R15
U 1 1
P 3400 2200
F 0 "R15" H 3470 2246 50  0000 L CNN
F 1 "10k" H 3470 2155 50  0000 L CNN
F 2 "Resistor_THT:R_Axial_DIN0207_L6.3mm_D2.5mm_P10.16mm_Horizontal" V 3330 2200 50  0001 C CNN
F 3 "~" H 3400 2200 50  0001 C CNN
	1    3400 2200
	1    0    0    -1  
$EndComp
Wire Wire Line
	4500 2500 4500 2600
$Comp
L power:GND #PWR011
U 1 1
P 4500 2600
F 0 "#PWR011" H 4500 2350 50  0001 C CNN
F 1 "GND" H 4505 2427 50  0000 C CNN
F 2 "" H 4500 2600 50  0001 C CNN
F 3 "" H 4500 2600 50  0001 C CNN
	1    4500 2600
	1    0    0    -1  
$EndComp
$Comp
L Connector:AudioJack2 J6
U 1 1
P 4700 2400
F 0 "J6" H 4520 2383 50  0000 R CNN
F 1 "B2" H 4520 2474 50  0000 R CNN
F 2 "Connector_Molex:Molex_KK-254_AE-6410-02A_1x02_P2.54mm_Vertical" H 4700 2400 50  0001 C CNN
F 3 "~" H 4700 2400 50  0001 C CNN
	1    4700 2400
	-1   0    0    1   
$EndComp
Wire Wire Line
	3100 2400 3400 2400
Text Label 3100 2400 0    50   ~ 0
~B2
$Comp
L 4xxx:40106 U3
U 6 1
P 4000 2400
F 0 "U3" H 4000 2717 50  0000 C CNN
F 1 "40106" H 4000 2626 50  0000 C CNN
F 2 "Package_DIP:DIP-14_W7.62mm" H 4000 2400 50  0001 C CNN
F 3 "https://assets.nexperia.com/documents/data-sheet/HEF40106B.pdf" H 4000 2400 50  0001 C CNN
	6    4000 2400
	1    0    0    -1  
$EndComp
Wire Wire Line
	4300 1400 4500 1400
Wire Wire Line
	4300 2400 4500 2400
Text Notes 1900 3400 0    80   ~ 0
CLOCK SOURCE
Text Notes 6650 3500 0    80   ~ 0
Y DIRECTION
Text Notes 7700 1000 0    80   ~ 0
X DIRECTION
$Comp
L Device:R R5
U 1 1
P 9400 1900
F 0 "R5" V 9193 1900 50  0000 C CNN
F 1 "100k" V 9284 1900 50  0000 C CNN
F 2 "Resistor_THT:R_Axial_DIN0207_L6.3mm_D2.5mm_P10.16mm_Horizontal" V 9330 1900 50  0001 C CNN
F 3 "~" H 9400 1900 50  0001 C CNN
	1    9400 1900
	0    1    1    0   
$EndComp
Connection ~ 8000 1800
$Comp
L Device:C_Small C19
U 1 1
P 9650 2100
F 0 "C19" H 9558 2146 50  0000 R CNN
F 1 "0.1uF" H 9558 2055 50  0000 R CNN
F 2 "Capacitor_THT:C_Disc_D3.0mm_W1.6mm_P2.50mm" H 9650 2100 50  0001 C CNN
F 3 "~" H 9650 2100 50  0001 C CNN
	1    9650 2100
	-1   0    0    -1  
$EndComp
Wire Wire Line
	9550 1900 9650 1900
Wire Wire Line
	9650 1900 9650 2000
$Comp
L power:GND #PWR0109
U 1 1
P 9650 2250
F 0 "#PWR0109" H 9650 2000 50  0001 C CNN
F 1 "GND" H 9650 2100 50  0000 C CNN
F 2 "" H 9650 2250 50  0001 C CNN
F 3 "" H 9650 2250 50  0001 C CNN
	1    9650 2250
	1    0    0    -1  
$EndComp
Wire Wire Line
	9650 2200 9650 2250
Connection ~ 9650 1900
Wire Wire Line
	8000 1800 8450 1800
Text Notes 8600 5050 0    50   ~ 0
Differential Amp - Unity Gain\nInverts response of Y direction
Text Notes 7050 4950 0    50   ~ 0
Gain = 1.1\nBoost 4.5V output to 5V
Wire Wire Line
	8400 4800 8400 4850
$Comp
L power:GND #PWR0110
U 1 1
P 8400 4850
F 0 "#PWR0110" H 8400 4600 50  0001 C CNN
F 1 "GND" H 8400 4700 50  0000 C CNN
F 2 "" H 8400 4850 50  0001 C CNN
F 3 "" H 8400 4850 50  0001 C CNN
	1    8400 4850
	1    0    0    -1  
$EndComp
Wire Wire Line
	9200 4300 9100 4300
Wire Wire Line
	9200 3800 9200 4300
Wire Wire Line
	8950 3800 9200 3800
$Comp
L Device:R R12
U 1 1
P 8800 3800
F 0 "R12" V 8593 3800 50  0000 C CNN
F 1 "100k" V 8684 3800 50  0000 C CNN
F 2 "Resistor_THT:R_Axial_DIN0207_L6.3mm_D2.5mm_P10.16mm_Horizontal" V 8730 3800 50  0001 C CNN
F 3 "~" H 8800 3800 50  0001 C CNN
	1    8800 3800
	0    1    1    0   
$EndComp
$Comp
L Device:R R9
U 1 1
P 8150 4200
F 0 "R9" V 7943 4200 50  0000 C CNN
F 1 "100k" V 8034 4200 50  0000 C CNN
F 2 "Resistor_THT:R_Axial_DIN0207_L6.3mm_D2.5mm_P10.16mm_Horizontal" V 8080 4200 50  0001 C CNN
F 3 "~" H 8150 4200 50  0001 C CNN
	1    8150 4200
	0    1    1    0   
$EndComp
$Comp
L Amplifier_Operational:TL074 U2
U 3 1
P 8800 4300
F 0 "U2" H 8800 3933 50  0000 C CNN
F 1 "TL074" H 8800 4024 50  0000 C CNN
F 2 "Package_DIP:DIP-14_W7.62mm" H 8750 4400 50  0001 C CNN
F 3 "http://www.ti.com/lit/ds/symlink/tl071.pdf" H 8850 4500 50  0001 C CNN
	3    8800 4300
	1    0    0    1   
$EndComp
$Comp
L Amplifier_Operational:TL074 U2
U 2 1
P 7150 4200
F 0 "U2" H 7150 4567 50  0000 C CNN
F 1 "TL074" H 7150 4476 50  0000 C CNN
F 2 "Package_DIP:DIP-14_W7.62mm" H 7100 4300 50  0001 C CNN
F 3 "http://www.ti.com/lit/ds/symlink/tl071.pdf" H 7200 4400 50  0001 C CNN
	2    7150 4200
	1    0    0    -1  
$EndComp
Wire Wire Line
	10200 4400 10200 4500
$Comp
L power:GND #PWR0107
U 1 1
P 10200 4500
F 0 "#PWR0107" H 10200 4250 50  0001 C CNN
F 1 "GND" H 10205 4327 50  0000 C CNN
F 2 "" H 10200 4500 50  0001 C CNN
F 3 "" H 10200 4500 50  0001 C CNN
	1    10200 4500
	1    0    0    -1  
$EndComp
$Comp
L Connector:AudioJack2 J4
U 1 1
P 10400 4300
F 0 "J4" H 10220 4283 50  0000 R CNN
F 1 "Y" H 10220 4374 50  0000 R CNN
F 2 "Connector_Molex:Molex_KK-254_AE-6410-02A_1x02_P2.54mm_Vertical" H 10400 4300 50  0001 C CNN
F 3 "~" H 10400 4300 50  0001 C CNN
	1    10400 4300
	-1   0    0    1   
$EndComp
$Comp
L Device:R R11
U 1 1
P 8400 4650
F 0 "R11" H 8470 4696 50  0000 L CNN
F 1 "100k" H 8470 4605 50  0000 L CNN
F 2 "Resistor_THT:R_Axial_DIN0207_L6.3mm_D2.5mm_P10.16mm_Horizontal" V 8330 4650 50  0001 C CNN
F 3 "~" H 8400 4650 50  0001 C CNN
	1    8400 4650
	1    0    0    -1  
$EndComp
$Comp
L Device:R R10
U 1 1
P 8150 4400
F 0 "R10" V 8250 4400 50  0000 C CNN
F 1 "100k" V 8350 4400 50  0000 C CNN
F 2 "Resistor_THT:R_Axial_DIN0207_L6.3mm_D2.5mm_P10.16mm_Horizontal" V 8080 4400 50  0001 C CNN
F 3 "~" H 8150 4400 50  0001 C CNN
	1    8150 4400
	0    1    1    0   
$EndComp
Wire Wire Line
	8300 4400 8400 4400
Wire Wire Line
	8400 4400 8400 4500
$Comp
L power:+5V #PWR0111
U 1 1
P 7950 4400
F 0 "#PWR0111" H 7950 4250 50  0001 C CNN
F 1 "+5V" H 7965 4573 50  0000 C CNN
F 2 "" H 7950 4400 50  0001 C CNN
F 3 "" H 7950 4400 50  0001 C CNN
	1    7950 4400
	0    -1   -1   0   
$EndComp
Wire Wire Line
	7950 4400 8000 4400
Wire Wire Line
	8300 4200 8400 4200
Wire Wire Line
	8500 4400 8400 4400
Connection ~ 8400 4400
Wire Wire Line
	8650 3800 8400 3800
Wire Wire Line
	8400 3800 8400 4200
Connection ~ 8400 4200
Wire Wire Line
	8400 4200 8500 4200
$Comp
L power:GND #PWR0112
U 1 1
P 6850 4950
F 0 "#PWR0112" H 6850 4700 50  0001 C CNN
F 1 "GND" H 6855 4777 50  0000 C CNN
F 2 "" H 6850 4950 50  0001 C CNN
F 3 "" H 6850 4950 50  0001 C CNN
	1    6850 4950
	1    0    0    -1  
$EndComp
Wire Wire Line
	6850 4900 6850 4950
$Comp
L Device:R R8
U 1 1
P 6850 4750
F 0 "R8" H 6750 4800 50  0000 R CNN
F 1 "100k" H 6750 4700 50  0000 R CNN
F 2 "Resistor_THT:R_Axial_DIN0207_L6.3mm_D2.5mm_P10.16mm_Horizontal" V 6780 4750 50  0001 C CNN
F 3 "~" H 6850 4750 50  0001 C CNN
	1    6850 4750
	1    0    0    -1  
$EndComp
Connection ~ 6850 4500
Wire Wire Line
	6850 4500 6850 4600
Wire Wire Line
	6850 4300 6850 4500
Wire Wire Line
	6400 4100 6850 4100
Connection ~ 6400 4100
Wire Wire Line
	10150 3150 10050 3150
Wire Wire Line
	10050 3150 10050 2800
Wire Wire Line
	10050 2800 10850 2800
Wire Wire Line
	10850 2800 10850 3250
Wire Wire Line
	10850 3250 10750 3250
$Comp
L power:GND #PWR0113
U 1 1
P 10050 3350
F 0 "#PWR0113" H 10050 3100 50  0001 C CNN
F 1 "GND" H 10055 3177 50  0000 C CNN
F 2 "" H 10050 3350 50  0001 C CNN
F 3 "" H 10050 3350 50  0001 C CNN
	1    10050 3350
	1    0    0    -1  
$EndComp
Wire Wire Line
	10150 3350 10050 3350
Wire Wire Line
	9050 1900 9250 1900
Wire Wire Line
	9050 1900 9050 2050
Connection ~ 9050 1900
Wire Wire Line
	8450 2200 8850 2200
$Comp
L Device:R_POT_TRIM RV3
U 1 1
P 9050 2200
F 0 "RV3" H 8981 2154 50  0000 R CNN
F 1 "22k" H 8981 2245 50  0000 R CNN
F 2 "Potentiometer_THT:Potentiometer_Bourns_3296Y_Vertical" H 9050 2200 50  0001 C CNN
F 3 "~" H 9050 2200 50  0001 C CNN
	1    9050 2200
	-1   0    0    -1  
$EndComp
Wire Wire Line
	9050 2350 9050 2400
Wire Wire Line
	8850 2200 8850 2400
Wire Wire Line
	8850 2400 9050 2400
Connection ~ 8850 2200
Wire Wire Line
	8850 2200 8900 2200
$Comp
L Device:R_POT_TRIM RV2
U 1 1
P 7450 4500
F 0 "RV2" H 7381 4454 50  0000 R CNN
F 1 "10k" H 7381 4545 50  0000 R CNN
F 2 "Potentiometer_THT:Potentiometer_Bourns_3296Y_Vertical" H 7450 4500 50  0001 C CNN
F 3 "~" H 7450 4500 50  0001 C CNN
	1    7450 4500
	-1   0    0    -1  
$EndComp
Wire Wire Line
	7450 4200 7450 4350
Connection ~ 7450 4200
Wire Wire Line
	6850 4500 7250 4500
Wire Wire Line
	7250 4500 7250 4700
Wire Wire Line
	7250 4700 7450 4700
Wire Wire Line
	7450 4700 7450 4650
Connection ~ 7250 4500
Wire Wire Line
	7250 4500 7300 4500
Wire Wire Line
	7450 4200 8000 4200
Wire Wire Line
	9700 4300 10200 4300
$Comp
L Device:R R13
U 1 1
P 9450 4300
F 0 "R13" V 9243 4300 50  0000 C CNN
F 1 "100k" V 9334 4300 50  0000 C CNN
F 2 "Resistor_THT:R_Axial_DIN0207_L6.3mm_D2.5mm_P10.16mm_Horizontal" V 9380 4300 50  0001 C CNN
F 3 "~" H 9450 4300 50  0001 C CNN
	1    9450 4300
	0    1    1    0   
$EndComp
$Comp
L Device:C_Small C20
U 1 1
P 9700 4500
F 0 "C20" H 9608 4546 50  0000 R CNN
F 1 "0.1uF" H 9608 4455 50  0000 R CNN
F 2 "Capacitor_THT:C_Disc_D3.0mm_W1.6mm_P2.50mm" H 9700 4500 50  0001 C CNN
F 3 "~" H 9700 4500 50  0001 C CNN
	1    9700 4500
	-1   0    0    -1  
$EndComp
Wire Wire Line
	9600 4300 9700 4300
Wire Wire Line
	9700 4300 9700 4400
$Comp
L power:GND #PWR0114
U 1 1
P 9700 4650
F 0 "#PWR0114" H 9700 4400 50  0001 C CNN
F 1 "GND" H 9700 4500 50  0000 C CNN
F 2 "" H 9700 4650 50  0001 C CNN
F 3 "" H 9700 4650 50  0001 C CNN
	1    9700 4650
	1    0    0    -1  
$EndComp
Wire Wire Line
	9700 4600 9700 4650
Connection ~ 9700 4300
Wire Wire Line
	9300 4300 9200 4300
Connection ~ 9200 4300
$EndSCHEMATC
